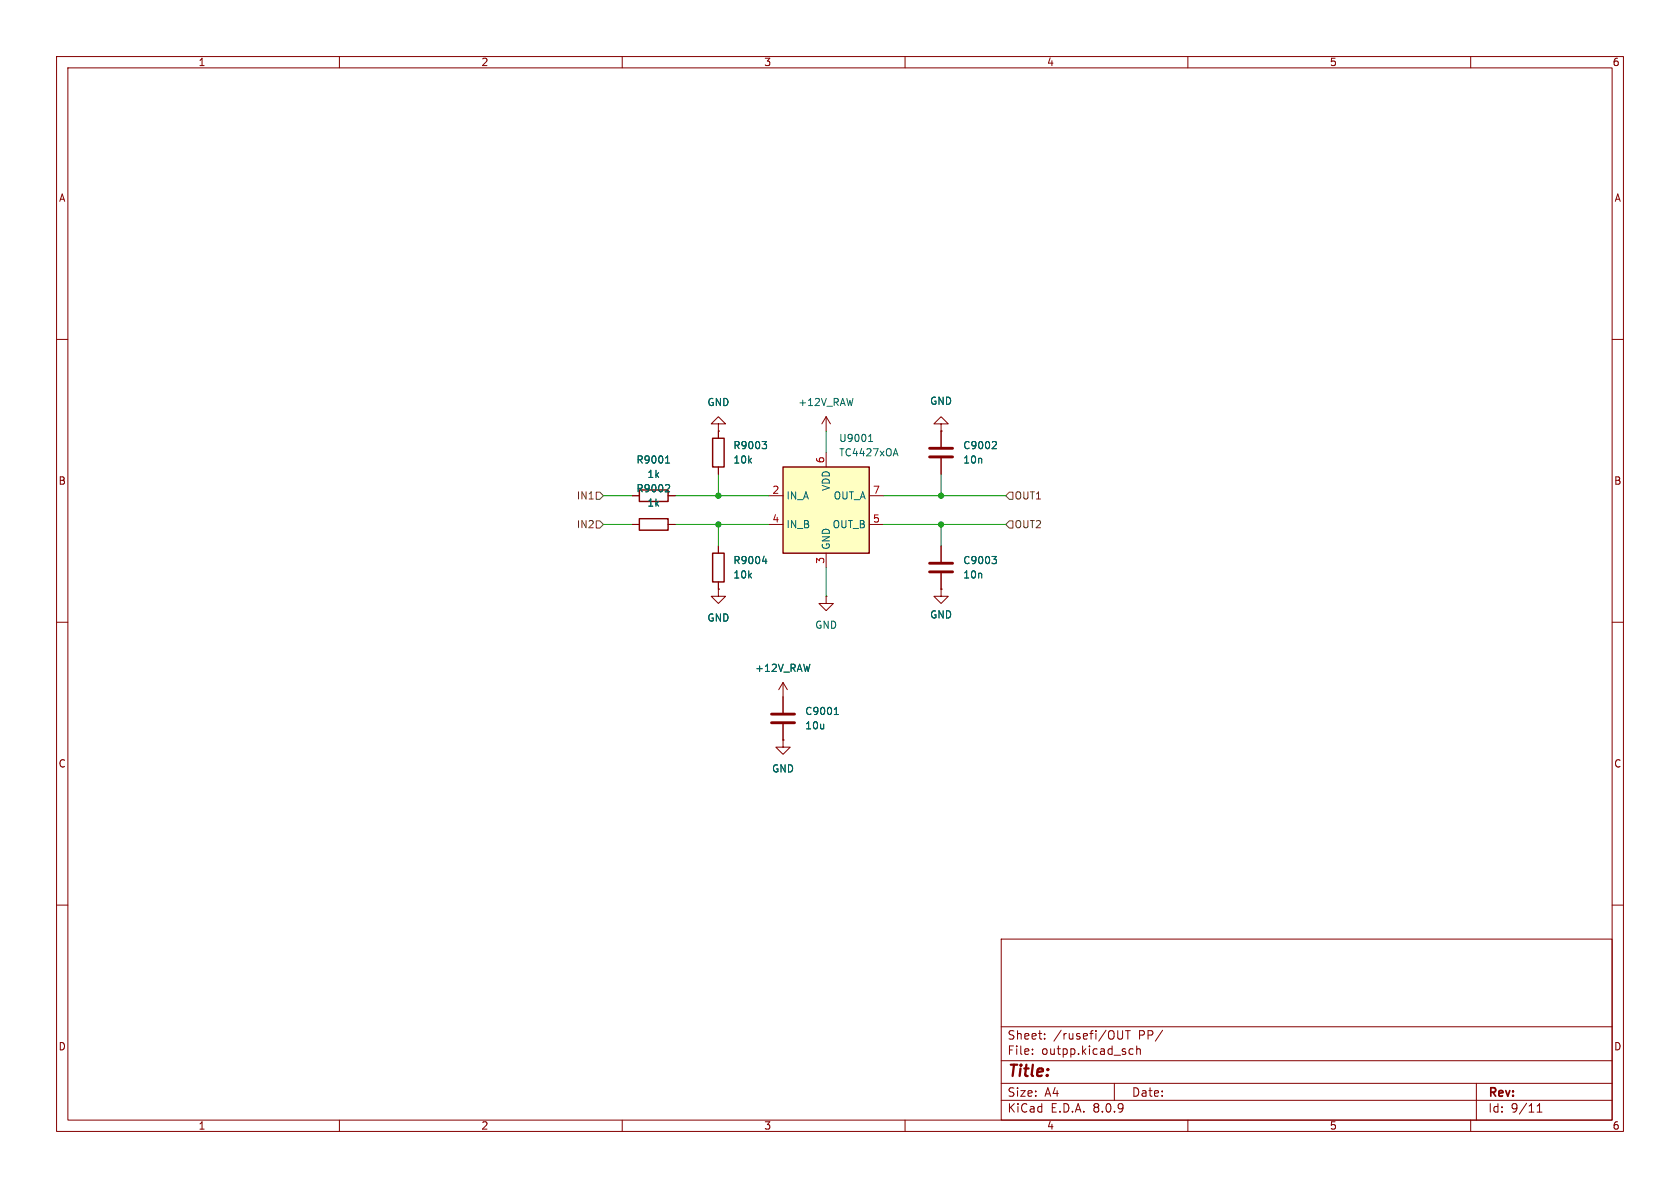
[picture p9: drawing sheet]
<svg xmlns="http://www.w3.org/2000/svg" width="297mm" height="210mm" viewBox="0 0 297 210" stroke-linecap="round" stroke-linejoin="round" font-family="sans-serif">
<g fill="none" stroke="#840000" stroke-width=".18">
<path d="M10 10h277v190h-277zM12 12h273v186h-273zM60 10v2M110 10v2M160 10v2M210 10v2M260 10v2M10 60h2M166.4 74.9h1.2l-1.2-1.2-1.3 1.2h1.3v1.3M166.4 76.2h.1M166.4 76.2v2.8M285 60h2"/>
<path d="M111.8 92.7h1.2M111.8 87.6h1.2M118.1 92.7h1.3M118.1 87.6h1.3M127 96.5v1.3M166.4 81v2.8M10 110h2M127 104.1v1.3h1.3l-1.3 1.3-1.3-1.3h1.3M127 104.1h.1M127 102.9v1.2M285 110h2M138.4 123.2v2.8"/>
<path d="M138.4 128v2.8M10 160h2M177 166h108v32h-108zM285 160h2M60 198v2M110 198v2M160 198v2M177 194.5h108M177 191.5h108M177 187.5h108M177 181.5h108M182.5 186.3v.1"/>
<path d="M182.5 185.5v.1M184.7 183.6v.1M184.7 182.8v.1M197 191.5v3M198.5 182.2l-.1 1.4-.5 .1-.3-.3M199 182.2h.8M199.4 182.2v1.5M199.7 186.3h.6M199.7 185.5h.6M201 185.5l.2-.1 .3 .1 .1 .9M201 184.9v1.5M205.5 182.1l-1.3 2"/>
<path d="M210 198v2M260 198v2M261 191.5v6.5M271.7 196.6h.9M271.7 195.5l.5-.4v1.5"/>
</g>
<path d="M164.3 79.2h4.1M164.3 80.8h4.1M136.4 127.8h4.1M136.4 126.2h4.1" fill="none" stroke="#840000" stroke-width=".51"/>
<path d="M175.9 78l.3 .3-.1 .3-.7 .7h.8M117.7 81.9h.7M117.8 80.9l.2-.3v1.3M118.1 85.7l.3 .2-.1 .3-.7 .7h.8M134.8 99.2h.8M135.4 98.8v.8M147.5 126.3h.7M147.6 125.3l.3-.3v1.3" fill="none" stroke="#006464" stroke-width=".18"/>
<path d="M113 91.7h5.1v2h-5.1zM113 86.6h5.1v2h-5.1zM126 97.8h2v5.1h-2z" fill="none" stroke="#840000" stroke-width=".25"/>
<path d="M138.4 82.6h15.3v15.2h-15.3z" fill="#ffffc2"/>
<path d="M126 77.5h2v5.1h-2zM138.4 82.6h15.3v15.2h-15.3z" fill="none" stroke="#840000" stroke-width=".25"/>
<g fill="none" stroke="#840000" stroke-width=".18">
<path d="M127 74.9h1.3l-1.3-1.2-1.3 1.2h1.3v1.3M127 76.2h.1M127 76.2v1.3M146 73.7v2.5M146 73.7l-.7 1.2M146 73.7l.8 1.2M166.4 76.2h.1M166.4 76.2v2.8M111.8 87.6h1.2M111.8 92.7h1.2M118.1 87.6h1.3M118.1 92.7h1.3"/>
<path d="M127 82.6v1.2M127 96.5v1.3M135.9 87.6h2.5M135.9 92.7h2.5M146 80v2.6M146 97.8v2.5M153.7 87.6h2.5M153.7 92.7h2.5M166.4 81v2.8M166.4 96.5v2.8M127 104.1h.1M127 102.9v1.2"/>
<path d="M146 105.4v1.3h1.3l-1.3 1.3-1.2-1.3h1.2M146 105.4h.1M166.4 104.1v1.3h1.2l-1.2 1.3-1.3-1.3h1.3M166.4 104.1h.1M166.4 101.3v2.8M138.4 130.8v1.3h1.3l-1.3 1.3-1.2-1.3h1.2M138.4 130.8h.1M138.4 120.7l-.7 1.2M138.4 120.7v5.3M138.4 128v2.8M138.4 120.7l.8 1.2"/>
</g>
<g fill="none" stroke="#006464" stroke-width=".18">
<path d="M134.7 78h.8l-.4 .5M135.3 78.5l.2 .3v.3l-.2 .2M153.6 78h.7M153.7 77.1l.2-.3v1.2M158.3 79.3l.5 1.3M175.9 78l.3 .3-.1 .3-.7 .7h.8M117.7 81.9h.7M117.8 80.9l.2-.3v1.3M118.1 85.7l.3 .2-.1 .3-.7 .7h.8M134.8 99.2h.8M135.4 98.8v.8M158 80.2h.6"/>
<path d="M175.4 98.4h.8l-.5 .5M175.9 98.9l.3 .2v.3l-.3 .2M147.5 126.3h.7M147.6 125.3l.3-.3v1.3"/>
</g>
<path d="M164.3 99.6h4.1M164.3 101.1h4.1" fill="none" stroke="#840000" stroke-width=".51"/>
<path d="M105.4 92.1h.6l.7 .6-.7 .6h-.6zM105.4 87h.6l.7 .6-.7 .7h-.6zM177.8 87.6l.6-.6h.7v1.3h-.7zM177.8 92.7l.6-.6h.7v1.2h-.7z" fill="none" stroke="#725600" stroke-width=".18"/>
<path d="M146 76.2v3.8M106.7 87.6h5.1M106.7 92.7h5.1M119.4 87.6h16.5M119.4 92.7h16.5M127 83.8v3.8M127 92.7v3.8M156.2 87.6h21.6M156.2 92.7h21.6M166.4 83.8v3.8M166.4 92.7v3.8M146 100.3v5.1" fill="none" stroke="#009600" stroke-width=".18"/>
<g fill="#009600" stroke="#009600" stroke-width=".18">
<circle cx="166.4" cy="92.7" r=".46"/>
<circle cx="166.4" cy="87.6" r=".46"/>
<circle cx="127" cy="87.6" r=".46"/>
<circle cx="127" cy="92.7" r=".46"/>
</g>
<text font-size="2.8" fill="#840000" x="178" y="190.9">Title:</text>
<g font-size="2.1" fill="#840000">
<text x="178" y="184">Sheet:</text>
<text x="186.2" y="184">/rusefi/OUT</text>
<text x="201.3" y="184">PP/</text>
<text x="178" y="186.7">File:</text>
<text x="184.1" y="186.7">outpp.kicad_sch</text>
<text x="178" y="196.9">KiCad</text>
<text x="178" y="194.1">Size:</text>
<text x="184.7" y="194.1">A4</text>
<text x="185.7" y="196.9">E.D.A.</text>
<text x="193.3" y="196.9">8.0.9</text>
<text x="200" y="194.1">Date:</text>
<text x="263" y="194.3">Rev:</text>
<text x="263" y="196.9">Id:</text>
<text x="267.1" y="196.9">9/11</text>
</g>
<g font-size="1.8" fill="#840000">
<text x="35" y="11.9">1</text>
<text x="85" y="11.9">2</text>
<text x="135" y="11.9">3</text>
<text x="185" y="11.9">4</text>
<text x="235" y="11.9">5</text>
<text x="285" y="11.9">6</text>
<text x="10.3" y="35.9">A</text>
<text x="285.3" y="35.9">A</text>
<text x="10.3" y="85.9">B</text>
<text x="285.3" y="85.9">B</text>
<text x="10.3" y="135.9">C</text>
<text x="285.3" y="135.9">C</text>
<text x="10.3" y="185.9">D</text>
<text x="285.3" y="185.9">D</text>
<text x="35" y="199.9">1</text>
<text x="85" y="199.9">2</text>
<text x="135" y="199.9">3</text>
<text x="185" y="199.9">4</text>
<text x="235" y="199.9">5</text>
<text x="285" y="199.9">6</text>
</g>
<g font-size="1.8" fill="#006464">
<text x="125" y="72">GND</text>
<text x="141" y="72">+12V_RAW</text>
<text x="164.3" y="71.8">GND</text>
<text x="112.4" y="82.1">R9001</text>
<text x="129.5" y="82.1">10k</text>
<text x="129.5" y="79.6">R9003</text>
<text x="148.3" y="78.3">U9001</text>
<text x="148.3" y="80.9">TC4427xOA</text>
<text x="170.2" y="79.6">C9002</text>
<text x="170.2" y="82.1">10n</text>
<text x="112.4" y="87.2">R9002</text>
<text x="114.3" y="89.8">1k</text>
<text x="114.3" y="84.7">1k</text>
<text x="138.9" y="88.5">IN_A</text>
<text x="146.9" y="86.9" transform="rotate(-90 146.9 86.9)">VDD</text>
<text x="147.3" y="88.5">OUT_A</text>
<text x="138.9" y="93.6">IN_B</text>
<text x="147.1" y="93.6">OUT_B</text>
<text x="129.5" y="99.9">R9004</text>
<text x="146.9" y="97.3" transform="rotate(-90 146.9 97.3)">GND</text>
<text x="170.2" y="99.9">C9003</text>
<text x="129.5" y="102.5">10k</text>
<text x="170.2" y="102.5">10n</text>
<text x="125" y="110.1">GND</text>
<text x="144" y="111.4">GND</text>
<text x="164.3" y="109.5">GND</text>
<text x="133.4" y="119">+12V_RAW</text>
<text x="142.2" y="126.6">C9001</text>
<text x="142.2" y="129.1">10u</text>
<text x="136.4" y="136.8">GND</text>
</g>
<g font-size="1.8" fill="#a90000">
<text x="145.8" y="82" transform="rotate(-90 145.8 82)">6</text>
<text x="136.5" y="87.4">2</text>
<text x="154.2" y="87.4">7</text>
<text x="136.5" y="92.5">4</text>
<text x="154.2" y="92.5">5</text>
<text x="145.8" y="99.8" transform="rotate(-90 145.8 99.8)">3</text>
</g>
<g font-size="1.8" fill="#725600">
<text x="101.9" y="88.5">IN1</text>
<text x="179.3" y="88.5">OUT1</text>
<text x="101.9" y="93.6">IN2</text>
<text x="179.3" y="93.6">OUT2</text>
</g>
</svg>
